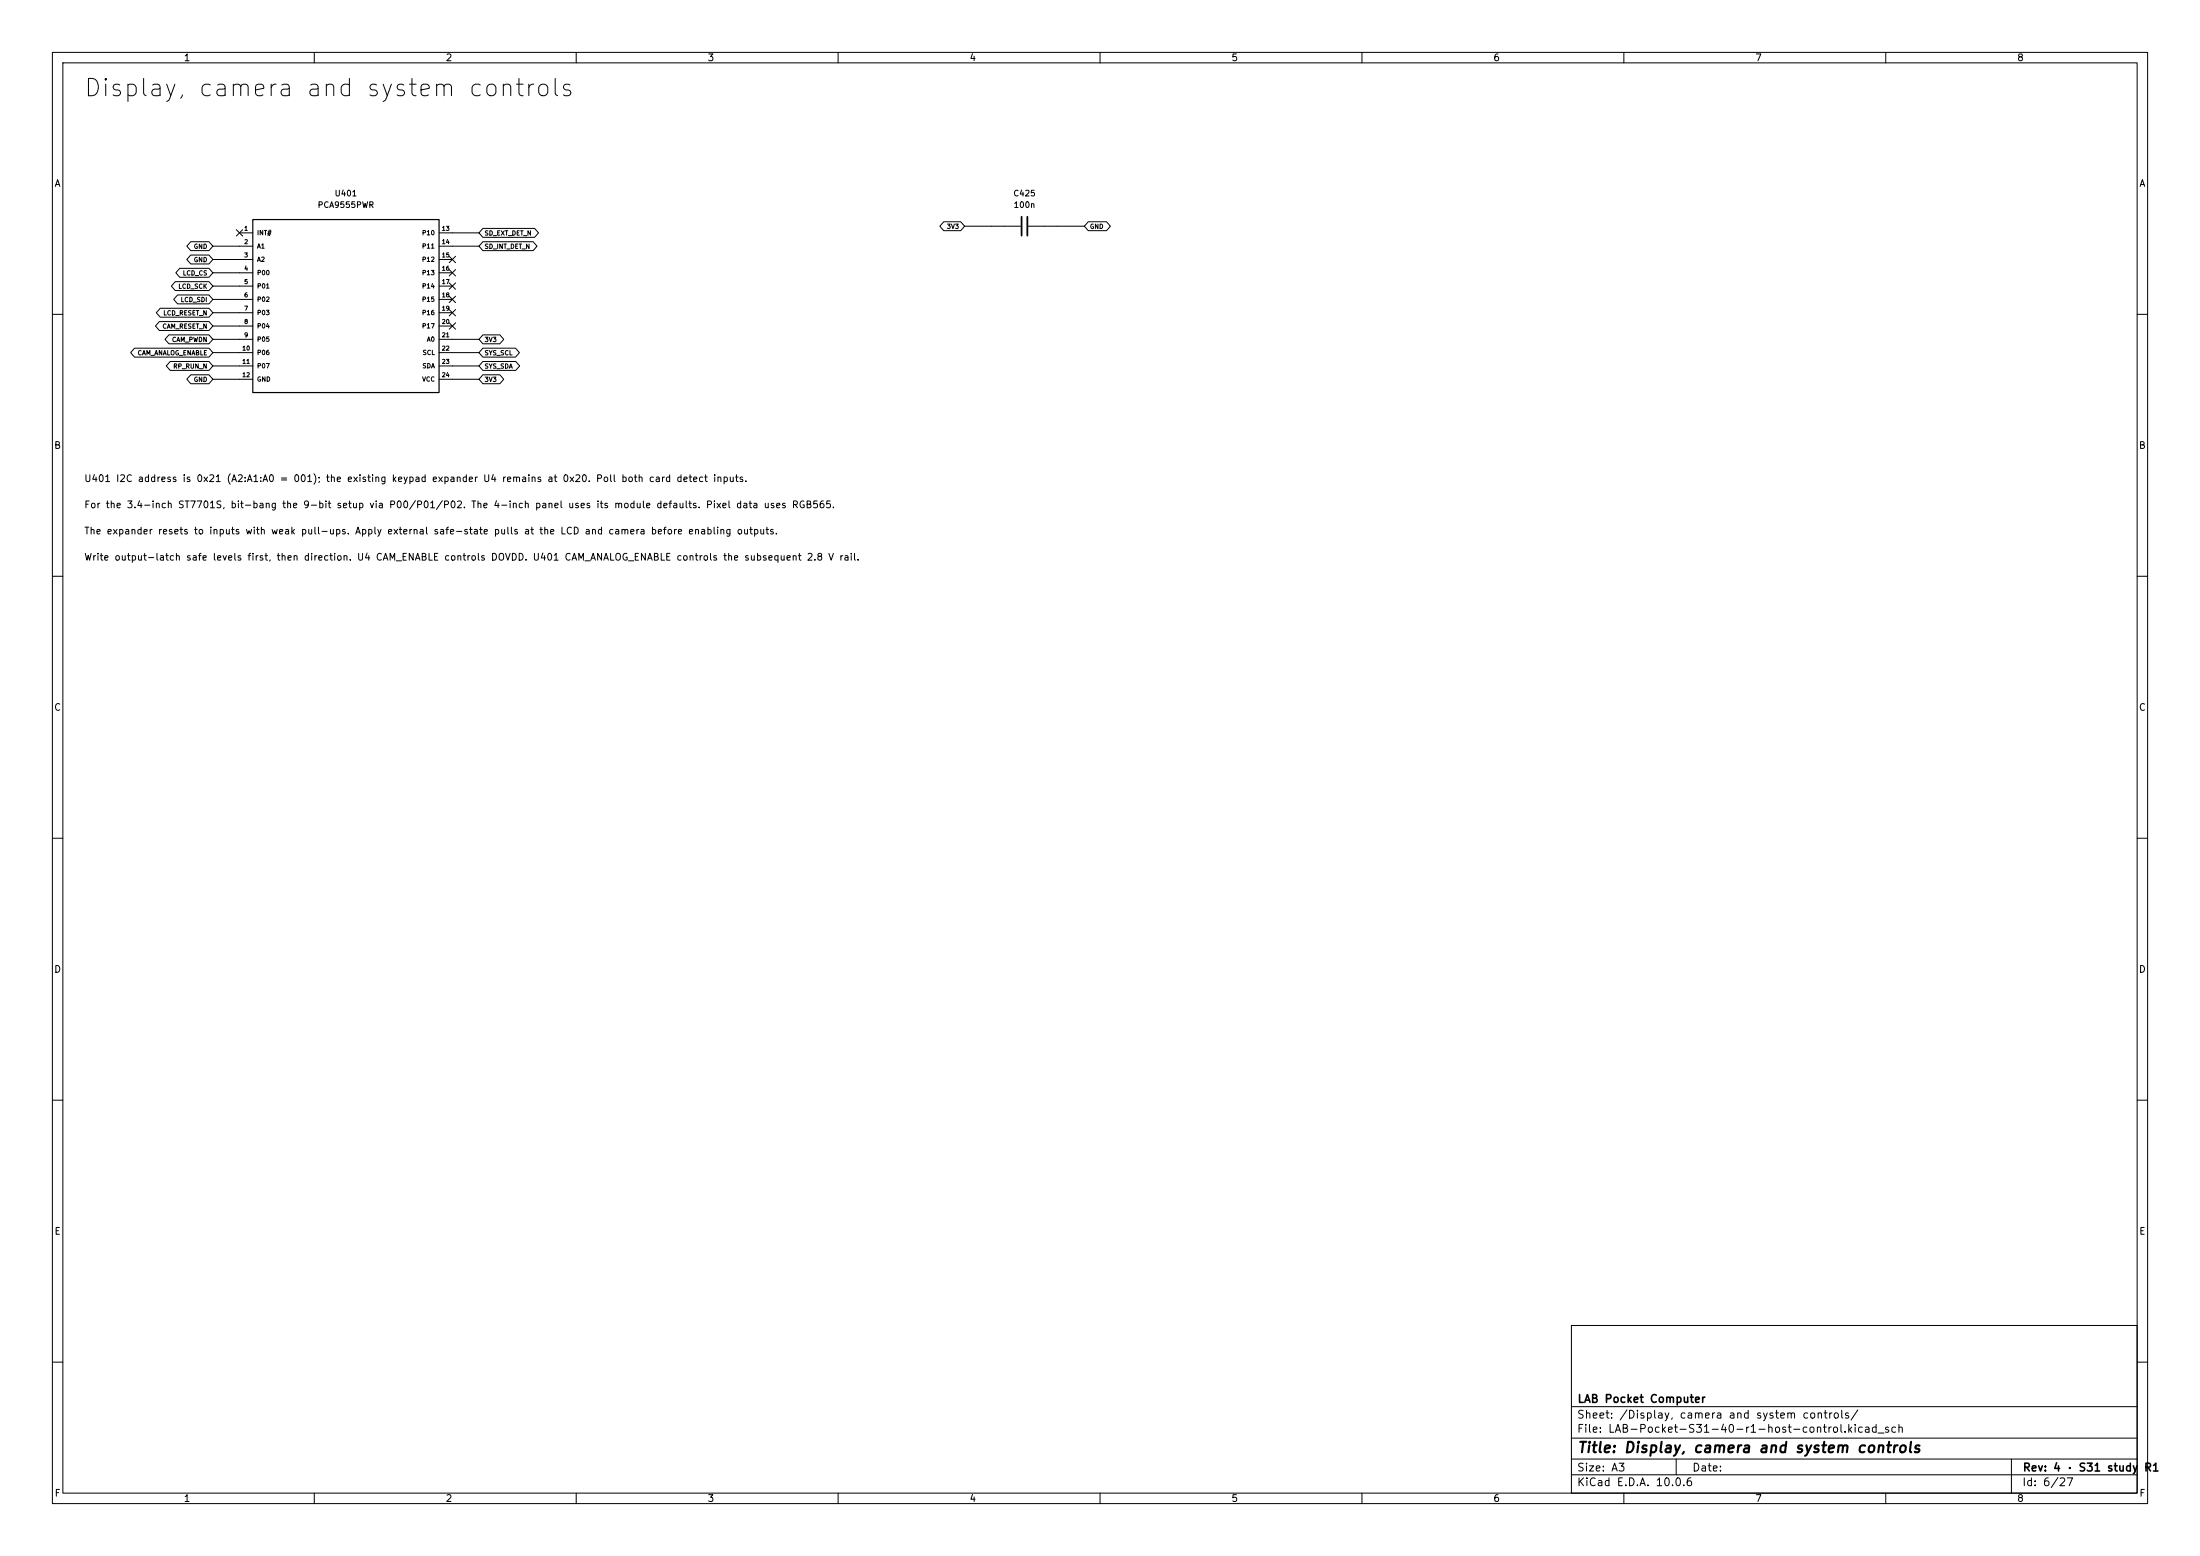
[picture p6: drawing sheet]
(kicad_sch (version 20260101) (generator eeschema) (paper "A3") (title_block (title "Display, camera and system controls") (rev "4 · S31 study R1") (company "LAB Pocket Computer")) (lib_symbols
(symbol "S31_34:Part_U401" (pin_names (offset 0.7)) (in_bom yes) (on_board yes)
(property "Reference" "U" (at 0 21.51 0) (effects (font (size 1.1 1.1))))
(property "Value" "PCA9555PWR" (at 0 18.51 0) (effects (font (size 1.1 1.1))))
(symbol "Part_U401_0_1" (rectangle (start -17.78 16.51) (end 17.78 -16.51) (stroke (width 0.23) (type default))(fill (type background))))
(symbol "Part_U401_1_1"
(pin open_collector line (at -20.32 13.97 0) (length 2.54) (name "INT#" (effects (font (size 0.85 0.85)))) (number "1" (effects (font (size 0.8 0.8)))))
(pin input line (at -20.32 11.43 0) (length 2.54) (name "A1" (effects (font (size 0.85 0.85)))) (number "2" (effects (font (size 0.8 0.8)))))
(pin input line (at -20.32 8.89 0) (length 2.54) (name "A2" (effects (font (size 0.85 0.85)))) (number "3" (effects (font (size 0.8 0.8)))))
(pin bidirectional line (at -20.32 6.35 0) (length 2.54) (name "P00" (effects (font (size 0.85 0.85)))) (number "4" (effects (font (size 0.8 0.8)))))
(pin bidirectional line (at -20.32 3.81 0) (length 2.54) (name "P01" (effects (font (size 0.85 0.85)))) (number "5" (effects (font (size 0.8 0.8)))))
(pin bidirectional line (at -20.32 1.27 0) (length 2.54) (name "P02" (effects (font (size 0.85 0.85)))) (number "6" (effects (font (size 0.8 0.8)))))
(pin bidirectional line (at -20.32 -1.27 0) (length 2.54) (name "P03" (effects (font (size 0.85 0.85)))) (number "7" (effects (font (size 0.8 0.8)))))
(pin bidirectional line (at -20.32 -3.81 0) (length 2.54) (name "P04" (effects (font (size 0.85 0.85)))) (number "8" (effects (font (size 0.8 0.8)))))
(pin bidirectional line (at -20.32 -6.35 0) (length 2.54) (name "P05" (effects (font (size 0.85 0.85)))) (number "9" (effects (font (size 0.8 0.8)))))
(pin bidirectional line (at -20.32 -8.89 0) (length 2.54) (name "P06" (effects (font (size 0.85 0.85)))) (number "10" (effects (font (size 0.8 0.8)))))
(pin bidirectional line (at -20.32 -11.43 0) (length 2.54) (name "P07" (effects (font (size 0.85 0.85)))) (number "11" (effects (font (size 0.8 0.8)))))
(pin power_in line (at -20.32 -13.97 0) (length 2.54) (name "GND" (effects (font (size 0.85 0.85)))) (number "12" (effects (font (size 0.8 0.8)))))
(pin bidirectional line (at 20.32 13.97 180) (length 2.54) (name "P10" (effects (font (size 0.85 0.85)))) (number "13" (effects (font (size 0.8 0.8)))))
(pin bidirectional line (at 20.32 11.43 180) (length 2.54) (name "P11" (effects (font (size 0.85 0.85)))) (number "14" (effects (font (size 0.8 0.8)))))
(pin bidirectional line (at 20.32 8.89 180) (length 2.54) (name "P12" (effects (font (size 0.85 0.85)))) (number "15" (effects (font (size 0.8 0.8)))))
(pin bidirectional line (at 20.32 6.35 180) (length 2.54) (name "P13" (effects (font (size 0.85 0.85)))) (number "16" (effects (font (size 0.8 0.8)))))
(pin bidirectional line (at 20.32 3.81 180) (length 2.54) (name "P14" (effects (font (size 0.85 0.85)))) (number "17" (effects (font (size 0.8 0.8)))))
(pin bidirectional line (at 20.32 1.27 180) (length 2.54) (name "P15" (effects (font (size 0.85 0.85)))) (number "18" (effects (font (size 0.8 0.8)))))
(pin bidirectional line (at 20.32 -1.27 180) (length 2.54) (name "P16" (effects (font (size 0.85 0.85)))) (number "19" (effects (font (size 0.8 0.8)))))
(pin bidirectional line (at 20.32 -3.81 180) (length 2.54) (name "P17" (effects (font (size 0.85 0.85)))) (number "20" (effects (font (size 0.8 0.8)))))
(pin input line (at 20.32 -6.35 180) (length 2.54) (name "A0" (effects (font (size 0.85 0.85)))) (number "21" (effects (font (size 0.8 0.8)))))
(pin input line (at 20.32 -8.89 180) (length 2.54) (name "SCL" (effects (font (size 0.85 0.85)))) (number "22" (effects (font (size 0.8 0.8)))))
(pin bidirectional line (at 20.32 -11.43 180) (length 2.54) (name "SDA" (effects (font (size 0.85 0.85)))) (number "23" (effects (font (size 0.8 0.8)))))
(pin power_in line (at 20.32 -13.97 180) (length 2.54) (name "VCC" (effects (font (size 0.85 0.85)))) (number "24" (effects (font (size 0.8 0.8)))))))
(symbol "S31_34:Part_C425" (pin_names (offset 0.7) (hide yes)) (pin_numbers (hide yes)) (in_bom yes) (on_board yes)
(property "Reference" "C" (at 0 6.27 0) (effects (font (size 1.1 1.1))))
(property "Value" "100n" (at 0 3.27 0) (effects (font (size 1.1 1.1))))
(symbol "Part_C425_0_1" (polyline (pts (xy -0.55 -1.8) (xy -0.55 1.8)) (stroke (width 0.34) (type default))(fill (type none)))(polyline (pts (xy 0.55 -1.8) (xy 0.55 1.8)) (stroke (width 0.34) (type default))(fill (type none)))(polyline (pts (xy -3.81 0) (xy -0.55 0)) (stroke (width 0.18) (type default))(fill (type none)))(polyline (pts (xy 3.81 0) (xy 0.55 0)) (stroke (width 0.18) (type default))(fill (type none))))
(symbol "Part_C425_1_1"
(pin passive line (at -6.35 0 0) (length 2.54) (name "1" (effects (font (size 0.85 0.85)))) (number "1" (effects (font (size 0.8 0.8)))))
(pin passive line (at 6.35 0 180) (length 2.54) (name "2" (effects (font (size 0.85 0.85)))) (number "2" (effects (font (size 0.8 0.8))))))))
(text "Display, camera and system controls" (at 16 17 0) (effects (font (size 3.3 3.3)) (justify left)))
(symbol (lib_id "S31_34:Part_U401") (at 66.04 58.42 0) (unit 1) (in_bom yes) (on_board yes) (property "Reference" "U401" (at 66.04 36.91 0) (effects (font (size 1.1 1.1))))(property "Value" "PCA9555PWR" (at 66.04 39.11 0) (effects (font (size 1.1 1.1))))(property "Footprint" "Package_SO:TSSOP-24_4.4x7.8mm_P0.65mm" (at 66.04 58.42 0) (effects (font (size 1.1 1.1)) (hide yes)))(property "Datasheet" "${KIPRJMOD}/../datasheets/PCA9555PWR.pdf" (at 66.04 58.42 0) (effects (font (size 1.1 1.1)) (hide yes)))(property "MPN" "PCA9555PWR" (at 66.04 58.42 0) (effects (font (size 1.1 1.1)) (hide yes))))
(no_connect (at 45.72 44.45))
(wire (pts (xy 45.72 46.99) (xy 40.64 46.99)) (stroke (width 0) (type default)))
(global_label "GND" (shape bidirectional) (at 40.64 46.99 180) (effects (font (size 0.85 0.85)) (justify right)))
(wire (pts (xy 45.72 49.53) (xy 40.64 49.53)) (stroke (width 0) (type default)))
(global_label "GND" (shape bidirectional) (at 40.64 49.53 180) (effects (font (size 0.85 0.85)) (justify right)))
(wire (pts (xy 45.72 52.07) (xy 40.64 52.07)) (stroke (width 0) (type default)))
(global_label "LCD_CS" (shape bidirectional) (at 40.64 52.07 180) (effects (font (size 0.85 0.85)) (justify right)))
(wire (pts (xy 45.72 54.61) (xy 40.64 54.61)) (stroke (width 0) (type default)))
(global_label "LCD_SCK" (shape bidirectional) (at 40.64 54.61 180) (effects (font (size 0.85 0.85)) (justify right)))
(wire (pts (xy 45.72 57.15) (xy 40.64 57.15)) (stroke (width 0) (type default)))
(global_label "LCD_SDI" (shape bidirectional) (at 40.64 57.15 180) (effects (font (size 0.85 0.85)) (justify right)))
(wire (pts (xy 45.72 59.69) (xy 40.64 59.69)) (stroke (width 0) (type default)))
(global_label "LCD_RESET_N" (shape bidirectional) (at 40.64 59.69 180) (effects (font (size 0.85 0.85)) (justify right)))
(wire (pts (xy 45.72 62.23) (xy 40.64 62.23)) (stroke (width 0) (type default)))
(global_label "CAM_RESET_N" (shape bidirectional) (at 40.64 62.23 180) (effects (font (size 0.85 0.85)) (justify right)))
(wire (pts (xy 45.72 64.77) (xy 40.64 64.77)) (stroke (width 0) (type default)))
(global_label "CAM_PWDN" (shape bidirectional) (at 40.64 64.77 180) (effects (font (size 0.85 0.85)) (justify right)))
(wire (pts (xy 45.72 67.31) (xy 40.64 67.31)) (stroke (width 0) (type default)))
(global_label "CAM_ANALOG_ENABLE" (shape bidirectional) (at 40.64 67.31 180) (effects (font (size 0.85 0.85)) (justify right)))
(wire (pts (xy 45.72 69.85) (xy 40.64 69.85)) (stroke (width 0) (type default)))
(global_label "RP_RUN_N" (shape bidirectional) (at 40.64 69.85 180) (effects (font (size 0.85 0.85)) (justify right)))
(wire (pts (xy 45.72 72.39) (xy 40.64 72.39)) (stroke (width 0) (type default)))
(global_label "GND" (shape bidirectional) (at 40.64 72.39 180) (effects (font (size 0.85 0.85)) (justify right)))
(wire (pts (xy 86.36 44.45) (xy 91.44 44.45)) (stroke (width 0) (type default)))
(global_label "SD_EXT_DET_N" (shape bidirectional) (at 91.44 44.45 0) (effects (font (size 0.85 0.85)) (justify left)))
(wire (pts (xy 86.36 46.99) (xy 91.44 46.99)) (stroke (width 0) (type default)))
(global_label "SD_INT_DET_N" (shape bidirectional) (at 91.44 46.99 0) (effects (font (size 0.85 0.85)) (justify left)))
(no_connect (at 86.36 49.53))
(no_connect (at 86.36 52.07))
(no_connect (at 86.36 54.61))
(no_connect (at 86.36 57.15))
(no_connect (at 86.36 59.69))
(no_connect (at 86.36 62.23))
(wire (pts (xy 86.36 64.77) (xy 91.44 64.77)) (stroke (width 0) (type default)))
(global_label "3V3" (shape bidirectional) (at 91.44 64.77 0) (effects (font (size 0.85 0.85)) (justify left)))
(wire (pts (xy 86.36 67.31) (xy 91.44 67.31)) (stroke (width 0) (type default)))
(global_label "SYS_SCL" (shape bidirectional) (at 91.44 67.31 0) (effects (font (size 0.85 0.85)) (justify left)))
(wire (pts (xy 86.36 69.85) (xy 91.44 69.85)) (stroke (width 0) (type default)))
(global_label "SYS_SDA" (shape bidirectional) (at 91.44 69.85 0) (effects (font (size 0.85 0.85)) (justify left)))
(wire (pts (xy 86.36 72.39) (xy 91.44 72.39)) (stroke (width 0) (type default)))
(global_label "3V3" (shape bidirectional) (at 91.44 72.39 0) (effects (font (size 0.85 0.85)) (justify left)))
(symbol (lib_id "S31_34:Part_C425") (at 195.58 43.18 0) (unit 1) (in_bom yes) (on_board yes) (property "Reference" "C425" (at 195.58 36.91 0) (effects (font (size 1.1 1.1))))(property "Value" "100n" (at 195.58 39.11 0) (effects (font (size 1.1 1.1))))(property "Footprint" "Capacitor_SMD:C_0603_1608Metric" (at 195.58 43.18 0) (effects (font (size 1.1 1.1)) (hide yes)))(property "Datasheet" "${KIPRJMOD}/../datasheets/C0603C104K5RACTU.pdf" (at 195.58 43.18 0) (effects (font (size 1.1 1.1)) (hide yes)))(property "MPN" "C0603C104K5RACTU" (at 195.58 43.18 0) (effects (font (size 1.1 1.1)) (hide yes))))
(wire (pts (xy 189.23 43.18) (xy 184.15 43.18)) (stroke (width 0) (type default)))
(global_label "3V3" (shape bidirectional) (at 184.15 43.18 180) (effects (font (size 0.85 0.85)) (justify right)))
(wire (pts (xy 201.93 43.18) (xy 207.01 43.18)) (stroke (width 0) (type default)))
(global_label "GND" (shape bidirectional) (at 207.01 43.18 0) (effects (font (size 0.85 0.85)) (justify left)))
(text "U401 I2C address is 0x21 (A2:A1:A0 = 001); the existing keypad expander U4 remains at 0x20. Poll both card detect inputs." (at 16 91.58 0) (effects (font (size 1.3 1.3)) (justify left)))
(text "For the 3.4-inch ST7701S, bit-bang the 9-bit setup via P00/P01/P02. The 4-inch panel uses its module defaults. Pixel data uses RGB565." (at 16 96.58 0) (effects (font (size 1.3 1.3)) (justify left)))
(text "The expander resets to inputs with weak pull-ups. Apply external safe-state pulls at the LCD and camera before enabling outputs." (at 16 101.58 0) (effects (font (size 1.3 1.3)) (justify left)))
(text "Write output-latch safe levels first, then direction. U4 CAM_ENABLE controls DOVDD. U401 CAM_ANALOG_ENABLE controls the subsequent 2.8 V rail." (at 16 106.58 0) (effects (font (size 1.3 1.3)) (justify left)))
(embedded_fonts no))
